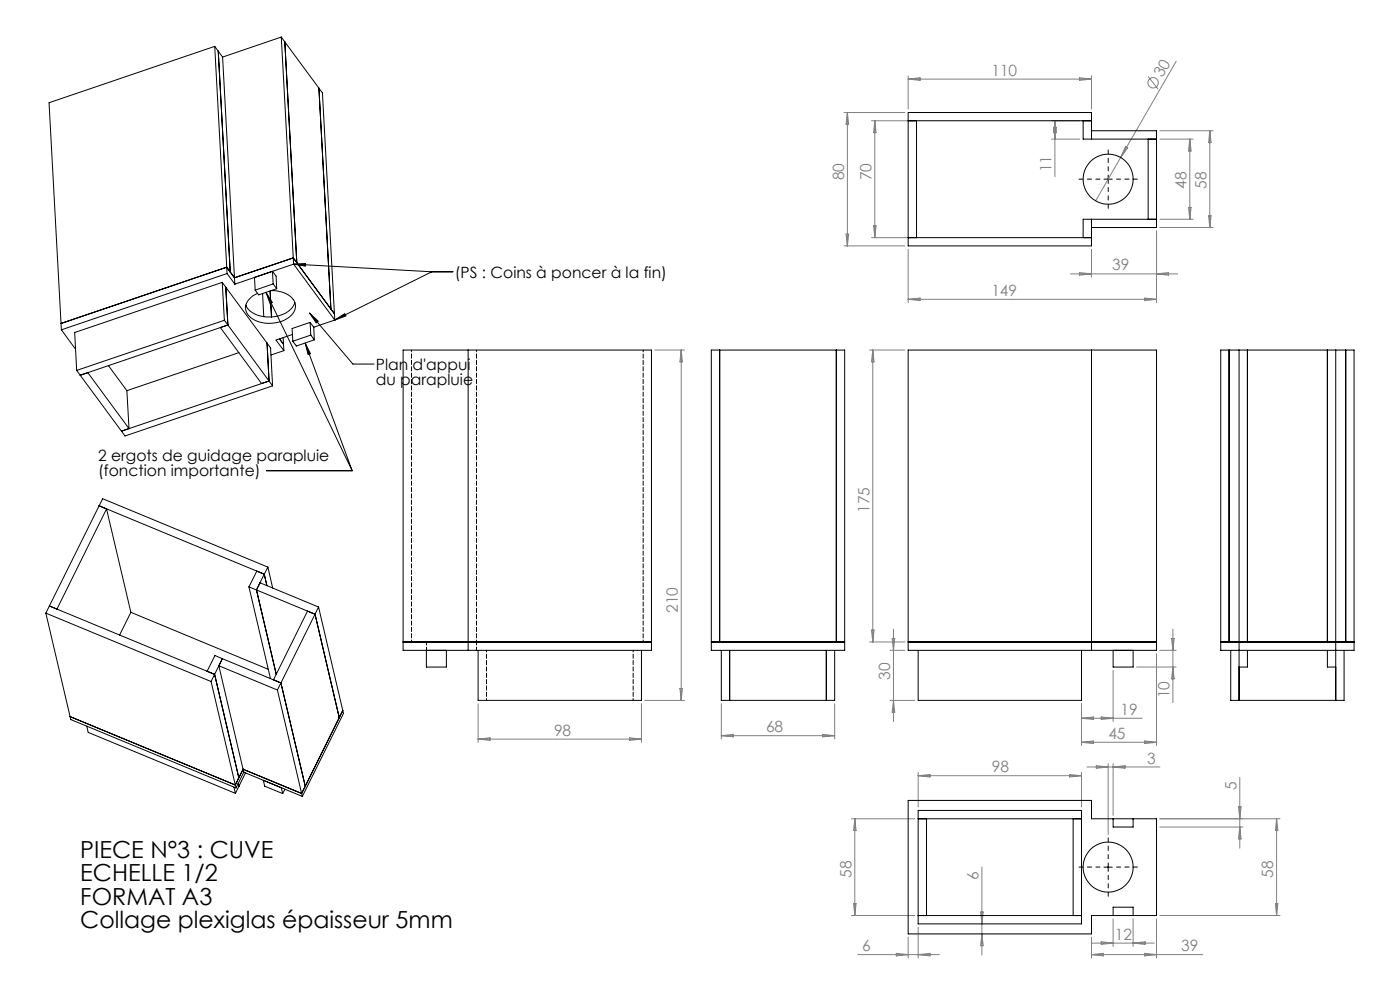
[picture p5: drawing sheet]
<svg xmlns="http://www.w3.org/2000/svg" width="420mm" height="297mm" viewBox="0 0 420 297" stroke-linecap="round" stroke-linejoin="round" font-family="sans-serif">
<g fill="none" stroke="#808080" stroke-width=".3">
<path d="M352.8 18.4l-24.1 41.8M253.2 33.7h18.3M254.2 33.7v40M254.2 33.7l.4 3.5h-.8zM261.4 36.2h12.5M262.4 36.2l.4 3.6h-.7zM262.4 36.2v35M272.5 22.7v10M272.5 23.7h54.9M272.5 23.7l3.5-.4v.8zM315.5 36.2h8.5M316.1 38.2h.8l-.4 3.5z"/>
<path d="M316.5 36.2v16.8M316.5 36.2l.4 3.6h-.8zM323.9 23.3l3.5 .4-3.5 .4zM327.4 22.7v10M344.5 22.9l2.9 3.8M347.9 39.2h16.1M362.9 39.2v29M362.9 39.2l.4 3.6h-.7zM315.5 41.7h8.5M337.6 44l.7 .3-2.1 2.9zM347.9 41.7h10.1M356.9 41.7v24"/>
<path d="M356.9 41.7l.4 3.6h-.7zM253.2 73.7h18.3M253.8 70.2h.8l-.4 3.5zM261.4 71.2h12.5M262.1 67.7h.7l-.4 3.5zM272.5 74.7v16M327.4 74.7v8.4M347 69.2v21.5M347.9 68.2h16.1M347.9 65.7h10.1M356.6 62.2h.7l-.4 3.5zM362.6 64.7h.7l-.4 3.5z"/>
<path d="M272.5 89.7l3.5-.4v.8zM272.5 89.7h74.5M321.1 82.1h32.2M323.9 81.7l3.5 .4-3.5 .4zM343.4 89.3l3.6 .4-3.6 .4zM347 82.1l3.5-.4v.8zM196.4 104.9h9M204.4 104.9l.3 3.5h-.7zM204.4 104.9v105M260.8 104.9h10.7M261.8 104.9v87.5M261.8 104.9l.4 3.5h-.8z"/>
<path d="M260.8 192.4h10.7M261.4 188.8h.8l-.4 3.6zM267 194.9h4.5M267.7 191.3h.7l-.4 3.6zM268 188.6v27.6M341 199.9h11.8M347 195.9v27.5M347.9 194.9h4.9M351.5 191.3h.7l-.3 3.6zM351.9 188.6v22M351.9 199.9l.3 3.5h-.7zM143.4 210.9v11.6"/>
<path d="M192.4 210.9v11.6M193.4 209.9h12M204 206.3h.7l-.3 3.6zM216.4 210.9v10.6M250.4 210.9v10.6M267 209.9h7.5M268 209.9l.4 3.6h-.7zM324.4 215.3l3.6-.4v.7zM324.4 215.3h18.3M324.4 210.9v12.5M330.4 214.9l3.5 .4-3.5 .3zM333.9 200.9v15.3"/>
<path d="M143.4 221.5h49M143.4 221.5l3.6-.4v.8zM188.9 221.1l3.5 .4-3.5 .4zM216.4 220.5h34M216.4 220.5l3.6-.4v.7zM246.8 220.1l3.6 .4-3.6 .3zM275.4 231.5v10.4M275.4 232.5h49M275.4 232.5l3.6-.4v.8zM320.9 232.1l3.5 .4-3.5 .4zM324.4 231.5v10.4M324.4 222.5h22.6"/>
<path d="M324.4 222.5l3.6-.4v.7zM326.1 229.9h21.9M328.9 229.5l3.6 .4-3.6 .4zM332.5 228.9v21.2M333.9 228.9v15.5M333.9 229.9l3.6-.4v.8zM343.4 222.1l3.6 .4-3.6 .3zM371.9 233v21.2M255.4 245.4h19.1M256.4 245.4l.4 3.5h-.7zM256.4 245.4v29M294.6 259.9v26.3"/>
<path d="M347.9 247.9h25M347.9 245.4h36.1M371.5 241.8h.8l-.4 3.6zM371.9 247.9l.4 3.5h-.8zM383 245.4v29M383 245.4l.4 3.5h-.8zM255.4 274.4h19.1M256.1 270.8h.7l-.4 3.6zM275.4 277.9v9.2M294.2 273.3h.8l-.4 3.6zM294.6 279.9l.4 3.5h-.8zM333.9 275.4v8.3"/>
<path d="M339.9 275.4v8.3M347 275.4v11.7M347.9 274.4h36.1M382.6 270.8h.8l-.4 3.6zM257.4 286.1h24.4M268.9 285.7l3.6 .4-3.6 .4zM272.5 280.9v6.2M275.4 286.1l3.6-.4v.8zM327.4 280.9v6.2M327.4 286.1h33.4M327.4 286.1l3.6-.4v.8zM327.6 282.6h18.7"/>
<path d="M330.4 282.3l3.5 .3-3.5 .4zM339.9 282.6l3.6-.3v.7zM343.4 285.7l3.6 .4-3.6 .4z"/>
<circle cx="345.9" cy="24.8" r="1.55"/>
</g>
<g fill="none" stroke="#000" stroke-width=".3">
<path d="M64.4 13.9l3.7 68.1M64.4 13.9l-49.7 16.9 3.7 68M64.4 13.9l1.1 1.4M65.5 15.3l3.6 66.2 1.2 1.8M65.5 15.3l1.3 1.8M66.8 17.1l3.6 68.1M84.4 11.1l3.7 68.1M84.4 11.1l-17.6 6M84.4 11.1l1 1.5M85.4 12.6l3.6 66.1-1-1.4M85.4 12.6l10.3 13.8M95.7 26.4l1 1.5 3.7 68"/>
<path d="M95.7 26.4l3.6 66.2 1 1.4-12.3-16.7M272.5 36.2h54.9M275 36.2v35M324.9 36.2v5.5h22.1M327.4 39.2h19.6v29h-19.6M327.4 41.7v-8h-54.9v40h54.9v-8M331.2 53.7h2.5M332.5 52.5v2.5M344.5 41.7v24M88 77.3l-17.7 6M88.1 79.2l-17.7 6M88.1 79.2l12.3 16.7"/>
<path d="M88.1 79.2l41.4 2.3M88.1 79.2l3.6-.2-.1 .8zM272.5 71.2h54.9M347 65.7h-22.1v5.5M18.4 98.8l4.2 5.8M66.7 84.6l.6 11.4M66.7 84.6l-44.3 15.1 .6 11.3M66.7 84.6l1 1.5M67.3 96l-44.3 15M67.3 96l1.1 1.4M67.7 86.1l.7 11.3M67.7 86.1l12.4 16.7"/>
<path d="M68.1 82l-49.7 16.8M68.1 82l2.3 3.2M68.4 97.4l12.3 16.8M68.4 97.4l-2.3 .8 12.4 16.7 2.2-.7M68.4 97.4l-44.3 15.1M70.3 83.3l-2.3-3.2-49.7 16.8M78.8 88l.3 6.9M79.8 87.6l25.9 53.5M79.8 87.6l1.9 3.1-.7 .3zM81 87.2l.5 7.8M81.4 87.1a7.2 7.2 0 0 1 7.1 3.6 4.3 4.3 0 0 1-2.7 5 9.6 9.6 0 0 1-11.4-1.4 3.9 3.9 0 0 1 1.5-5.7l1.4-.7M81.7 81.3l.3 3.8"/>
<path d="M81.7 81.3l-5.4 1.8 .3 3.9M81.7 81.3l1.1 1.5 .2 3.7M82 85.1l1 1.4M82 85.1l-5.4 1.9M83 86.5l-5.4 1.9-1-1.4M88.4 90.7a7.3 7.3 0 0 1-7.4 4.3 7.2 7.2 0 0 1-7.2-3.6M92.9 93.8l13 15.3h6.3M92.9 93.8l2.6 2.5-.6 .5zM93 96.6l.2 3.8M93 96.6l1.1 1.5M93 96.6l-5.4 1.9 .2 3.8M94.1 98.1l.2 3.7"/>
<path d="M100.4 95.9l-6.3 2.2M100.4 95.9l3-1.9 .4 .7zM129.5 81.5h6.4M129.5 81.5l-29.1 14.4M23 111l1.1 1.5M24.1 112.5l12.3 16.7M24.1 112.5l2.3-.8 12.3 16.7M32.5 109.6l5.6 7.5M38.1 117.1l.6 11.3M71.6 105.7l-33.5 11.4M80.1 102.8l.6 11.4M80.1 102.8l1.1 1.5 .6 11.3"/>
<path d="M80.7 114.2l1.1 1.4M80.7 114.2l-44.3 15M81.8 115.6l-44.3 15.1-1.1-1.5M84 101.5v.3M84 101.8l-.1-.2 1.2 1.6M84 101.8l1.1 1.4M84.9 101.2l.2 2M85.1 103.2l.1 1.9M85.2 105.1l-3.9 1.3M87.7 100.3l-4.9 1.6 2.4 3.2M91.5 102.8l14.2 38.3M91.5 102.8l1.6 3.2-.7 .3z"/>
<path d="M93.2 100.4l1.1 1.4M93.2 100.4l-5.4 1.9M94.3 101.8l-5.4 1.9-1.1-1.4M120.9 104.9h74.5v90h-74.5zM140.4 104.9v90M213.4 104.9h40v90h-40zM215.9 104.9v87.5M250.9 104.9v87.5M272.5 104.9h74.5v90h-74.5zM327.4 104.9v90M366.2 104.9h40v90h-40zM368.7 104.9v87.5"/>
<path d="M371.7 104.9v105M374.2 104.9v87.5M398.2 104.9v87.5M400.7 104.9v105M403.7 104.9v87.5M38.7 128.4l-2.3 .8M29.7 151.6l49.6 20.5M29.7 151.6l1.1-2.1 49.6 20.5M29.7 151.6l2.3 .9M29.7 151.6l-14.9 30M32 152.5l7.3 31M32 152.5l-14.9 30.1-2.3-1"/>
<path d="M79.9 141.1h25.8M74.7 175.9l2.2 .9M74.7 175.9l6.4 27.5M76.9 176.8l6 25.3M76.9 176.8l17.6 7.3M78 174.7l17.6 7.2M79.3 172.1l.8 3.4M79.3 172.1l-2.4 4.7M79.3 172.1l-2.3-.9-2.3 4.7M80.4 170l-1.1 2.1M80.4 170l1.4 6.2M13.8 183.8l49.5 20.5"/>
<path d="M13.8 183.8l7.2 31M14.8 181.6l-1 2.2M14.8 181.6l49.6 20.5M39.3 183.5l41.2 17.1M39.3 183.5l-3.4 6.8M65.7 199.5l17.5 7.3M65.7 199.5l7.2 31M66.7 197.4l-2.3 4.7M66.7 197.4l-2.2-.9-2.4 4.7 2.3 .9M66.7 197.4l-1 2.1M66.7 197.4l17.6 7.3M94.5 184.1l7.3 31"/>
<path d="M94.5 184.1l-2.2-.9-10.2 20.5 2.2 1M94.5 184.1l-10.2 20.6M95.6 181.9l-1.1 2.2M95.6 181.9l7.2 31M120.9 192.4h74.5M127.9 194.9v5h6v-5M143.4 194.9v15h49v-15M213.4 192.4h40M216.4 194.9v15h34v-15M218.9 194.9v15M247.9 194.9v15M272.5 192.4h74.5"/>
<path d="M275.4 194.9v15h49v-15M333.9 194.9v5h6v-5M366.2 192.4h40M369.2 194.9v15h34v-15M374.2 194.9v5h-2.5M398.2 194.9v5h2.5M21 214.8l49.6 20.5M21 214.8l.2 .8 49.6 20.5M26 217.6l.5 1.9 44.1 18.3M63.3 204.3l7.3 31M64.4 202.1l7.2 31M64.4 202.1l-1.1 2.2"/>
<path d="M83.2 206.8l7.3 31M84.3 204.7l-1.1 2.1M84.3 204.7l7.3 31M101.8 215.1l-10.2 20.6M102.8 212.9l-12.3 24.9M102.8 212.9l.2 .9-12.3 24.9M102.8 212.9l-1 2.2M70.2 235.9l.4 1.9M70.6 235.3l.2 .8M71.5 234.8l.2 .8M71.7 235.6l-1.1 2.2M72.9 230.5l17.6 7.3"/>
<path d="M72.9 230.5l-2.3 4.8M72.9 230.5l.2 .9M73.1 231.4l17.6 7.3M73.1 231.4l-2.3 4.7M73.7 231.6l-2 4M79 233.9l.4 1.7 5.4 2.2M84.4 236.1l.4 1.7M85.5 236.5l-.7 1.3M90.5 237.8l.2 .9M91.6 235.7l-1.1 2.1M272.5 239.9h54.9v5.5h19.6v29h-19.6v5.5h-54.9zM275.4 242.9h49v34h-49z"/>
<path d="M275.4 245.4h49M278 245.4v29M321.9 245.4v29M331.2 259.9h2.5M332.5 258.6v2.5M333.9 245.4v2.5h6v-2.5M275.4 274.4h49M333.9 274.4v-2.5h6v2.5"/>
<circle cx="332.4" cy="53.7" r="7.5"/>
<circle cx="332.4" cy="259.9" r="7.5"/>
</g>
<path d="M330 53.7h-6.3M332.5 51.2v-6.3M332.5 56.2v6.2M335 53.7h6.2M330 259.9h-6.3M332.5 257.4v-6.3M335 259.9h6.2M332.5 262.4v6.2" fill="none" stroke="#000" stroke-width=".3" stroke-dasharray="30.5 1.3 1.3 1.3" stroke-dashoffset="29.3"/>
<path d="M92.9 93.8l2.6 2.5-.6 .5zM91.5 102.8l1.6 3.2-.7 .3zM79.8 87.6l1.9 3.1-.7 .3zM100.4 95.9l3-1.9 .4 .7zM88.1 79.2l3.6-.2-.1 .8z" fill="#000"/>
<path d="M145.9 209.9v-15M189.9 209.9v-15" fill="none" stroke="#000" stroke-width=".3" stroke-dasharray="1.3 .6" stroke-dashoffset=".8"/>
<path d="M123.4 104.9v87.5M142.9 104.9v87.5M192.9 104.9v87.5" fill="none" stroke="#000" stroke-width=".3" stroke-dasharray="1.3 .6" stroke-dashoffset=".7"/>
<path d="M127.9 192.4v2.5M142.9 194.9v-2.5" fill="none" stroke="#000" stroke-width=".3" stroke-dasharray="1.3 .6" stroke-dashoffset=".3"/>
<g font-size="7.1">
<text x="24.1" y="257">PIECE N°3 : CUVE</text>
<text x="24.1" y="264.1">ECHELLE 1/2</text>
<text x="24.1" y="271.1">FORMAT A3</text>
<text x="24.1" y="278.2">Collage plexiglas épaisseur 5mm</text>
</g>
<g font-size="4.7" fill="#808080">
<text x="297.4" y="22.7">110</text>
<text x="348.7" y="23.4" transform="rotate(-60 348.7 23.4)">30</text>
<text x="315.5" y="51.7" transform="rotate(-90 315.5 51.7)">11</text>
<text x="253.2" y="54" transform="rotate(-90 253.2 54)">80</text>
<text x="261.5" y="54" transform="rotate(-90 261.5 54)">70</text>
<text x="356" y="56.5" transform="rotate(-90 356 56.5)">48</text>
<text x="362" y="56.5" transform="rotate(-90 362 56.5)">58</text>
<text x="333.7" y="81.1">39</text>
<text x="297.4" y="88.7">149</text>
<text x="260.8" y="153.7" transform="rotate(-90 260.8 153.7)">175</text>
<text x="203.4" y="183.7" transform="rotate(-90 203.4 183.7)">210</text>
<text x="267" y="203.8" transform="rotate(-90 267 203.8)">30</text>
<text x="350.9" y="209.3" transform="rotate(-90 350.9 209.3)">10</text>
<text x="336.2" y="214.2">19</text>
<text x="166.2" y="220.5">98</text>
<text x="229.8" y="219.4">68</text>
<text x="332.5" y="221.4">45</text>
<text x="297.5" y="231.5">98</text>
<text x="344.1" y="228.8">3</text>
<text x="370.9" y="236.9" transform="rotate(-90 370.9 236.9)">5</text>
<text x="255.5" y="263.1" transform="rotate(-90 255.5 263.1)">58</text>
<text x="293.6" y="263.7" transform="rotate(-90 293.6 263.7)">6</text>
<text x="382" y="263.1" transform="rotate(-90 382 263.1)">58</text>
<text x="334.4" y="281.6">12</text>
<text x="258.7" y="285.1">6</text>
<text x="354.4" y="285.1">39</text>
</g>
<g font-size="4.7">
<text x="136.5" y="83.2">(PS : Coins à poncer à la fin)</text>
<text x="112.7" y="110.8">Plan d'appui</text>
<text x="112.7" y="115.4">du parapluie</text>
<text x="29.4" y="138.2">2 ergots de guidage parapluie</text>
<text x="29.4" y="142.8">(fonction importante)</text>
</g>
</svg>
